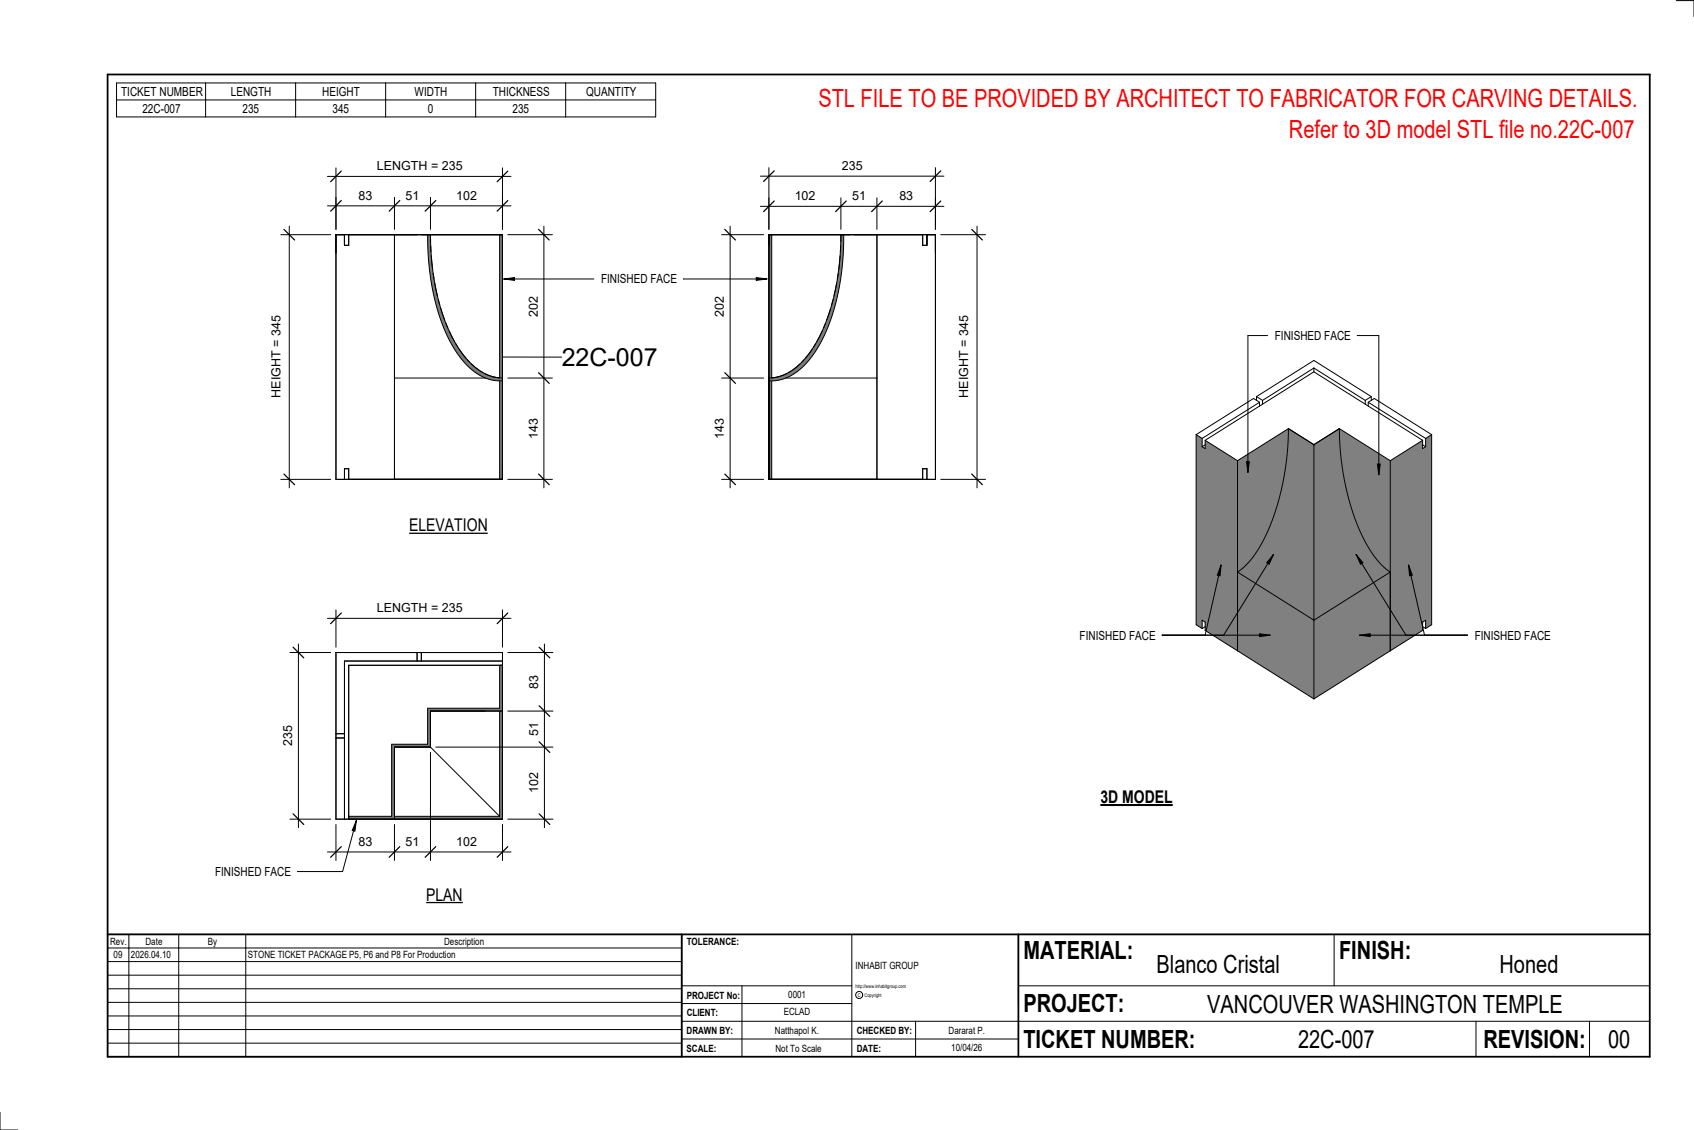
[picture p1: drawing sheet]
<svg xmlns="http://www.w3.org/2000/svg" width="914mm" height="610mm" viewBox="0 0 914 610" stroke-linecap="round" stroke-linejoin="round" font-family="sans-serif">
<g fill="#808080">
<path d="M709 335l41-26v42l-41 26z"/>
<path d="M709 240l14-9a129 129 0 0 0 18 68l4 5 5 5-41 26z"/>
<path d="M668 309l41 26v42l-41-26z"/>
<path d="M695 231l14 9v95l-41-26a59 59 0 0 0 19-30 147 147 0 0 0 8-48z"/>
<path d="M750 249l18-11v4l2-1v-4l3-3v103l-3 2v-4l-2 1v4l-18 11z"/>
<path d="M723 231l27 18v60a59 59 0 0 1-19-30 147 147 0 0 1-8-48z"/>
<path d="M668 249l27-18a129 129 0 0 1-18 68l-4 5-5 5z"/>
<path d="M646 234l3 3v4l2 1v-4l17 11v102l-17-11v-4l-2-1v4l-3-2z"/>
</g>
<g fill="none" stroke="#000" stroke-width=".54">
<path d="M709 199v2M709 199l28 17M709 199l-27 17M678 214l31-20 31 20M678 214l4 2M678 214v2M680 217l-31 20M680 217l-3-2-31 19M680 217v2M682 216v2M709 201l59 37M709 201l-58 37"/>
<path d="M737 216v2M739 217l3-2 31 19M739 217l31 20M739 217v2M740 214l-3 2M740 214v2M646 234v103l3 2M646 234l3 3M649 237v4M651 238l17 11M651 238v4l-2-1M651 240l-2 1"/>
<path d="M695 231a129 129 0 0 1-18 68l-4 5-5 5 41 26M695 231l14 9M695 231l-27 18M709 240v95M709 240h.1M723 231a129 129 0 0 0 18 68l5 6 4 4-41 26M723 231l-14 9M723 231l27 18M768 238l-18 11M768 238v4l2-1M768 240l2 1M770 237v4"/>
<path d="M773 234v103l-3 2M773 234l-3 3M668 249v102M750 249v102M649 339v-4l2 1v4l58 37M651 338l-2 1M709 335v42M768 338l2 1M770 339v-4l-2 1v4l-59 37"/>
</g>
<g fill="#7c7c7c">
<path d="M454 127h1a117 117 0 0 1-15 63 29 29 0 0 1-25 15v-1a31 31 0 0 0 25-18 119 119 0 0 0 14-59z"/>
<path d="M415 205v54h2v-54zM415 127v77h2v-77z"/>
</g>
<g fill="none" stroke="#000" stroke-width=".54">
<path d="M415 127h90v132h-90zM417 127v77M453 138v7M454 133v3M454 130v-3a112 112 0 0 1-17 64 28 28 0 0 1-22 13M455 127a117 117 0 0 1-15 63 29 29 0 0 1-25 15M498 127v5h2v-5M452 153l-2 7M452 148v3M444 179l-3 5M446 174l-1 3M448 166l-2 7"/>
<path d="M450 162l-1 2M432 196l-4 4M434 194l-1 2M438 188l-3 5M440 185l-1 2M417 205v54M424 204h49v-77v132M425 201l-8 3M427 200l-1 1M498 259v-6h2v6"/>
</g>
<g fill="#7c7c7c">
<path d="M231 127h1a112 112 0 0 0 18 64 28 28 0 0 0 21 13v1a27 27 0 0 1-23-13 110 110 0 0 1-17-62z"/>
<path d="M270 205v54h1v-54zM270 127v77h1v-77z"/>
</g>
<g fill="none" stroke="#000" stroke-width=".54">
<path d="M181 127h90v132h-90zM186 127v5h2v-5M231 127a117 117 0 0 0 15 63 29 29 0 0 0 25 15M232 130v-3a112 112 0 0 0 18 64 28 28 0 0 0 21 13M232 133l1 3M233 138l1 7M270 127v77l-4-1M234 148v3M235 153l1 7M237 162v2M238 166l2 7M241 174l1 3"/>
<path d="M242 179l3 5M246 185l1 2M248 188l4 5M252 194l2 2M254 196l4 4M259 200l2 1M261 201l5 2M262 204h-49v-77v132M270 205v54M186 259v-6h2v6"/>
</g>
<g fill="#7c7c7c">
<path d="M213 440h57v-56h1v58h-58z"/>
<path d="M211 402h20v-20h39v-23h1v25h-39v19h-19v39h-25v-2h23z"/>
</g>
<g fill="none" stroke="#000" stroke-width=".54">
<path d="M410 111h100M415 107v17M454 107v17M473 107v17M505 107v17M181 352h90v90h-90zM225 352v5M227 352v5M270 359v23h-39v20h-20v38h-23M271 359h-83v83M271 357h-85v85M181 398h5"/>
<path d="M181 396h5M232 384h37M232 384v19M232 384h39M270 384v56M213 403v37M213 403h19M213 403v39M232 403l38 37M213 440h57"/>
</g>
<path d="M418 108l-6 6M457 108l-6 6M476 108l-6 6M508 108l-6 6" fill="none" stroke="#000" stroke-width=".67"/>
<g fill="#fff">
<path d="M429 102h11v7h-11z"/>
<path d="M460 102h7v7h-7z"/>
<path d="M485 102h8v7h-8z"/>
</g>
<path d="M410 95h100M415 90v34M505 90v34" fill="none" stroke="#000" stroke-width=".54"/>
<path d="M418 92l-6 6M508 92l-6 6" fill="none" stroke="#000" stroke-width=".67"/>
<path d="M454 86h11v7h-11z" fill="#fff"/>
<path d="M390 127h22M394 122v141M390 204h22M390 259h22" fill="none" stroke="#000" stroke-width=".54"/>
<path d="M391 124l6 5M391 201l6 6M391 256l6 5" fill="none" stroke="#000" stroke-width=".67"/>
<g fill="#fff">
<path d="M385 160h7v11h-7z"/>
<path d="M385 226h7v11h-7z"/>
</g>
<path d="M508 127h24M527 122v141M508 259h24" fill="none" stroke="#000" stroke-width=".54"/>
<path d="M525 124l5 5M525 256l5 5" fill="none" stroke="#000" stroke-width=".67"/>
<path d="M517 170h7v45h-7z" fill="#fff"/>
<path d="M177 111h99M181 106v18M213 106v18M232 106v18M271 106v18" fill="none" stroke="#000" stroke-width=".54"/>
<path d="M184 108l-6 6M216 108l-6 6M235 108l-6 6M274 108l-6 6" fill="none" stroke="#000" stroke-width=".67"/>
<g fill="#fff">
<path d="M193 102h8v7h-8z"/>
<path d="M219 102h7v7h-7z"/>
<path d="M246 102h11v7h-11z"/>
</g>
<path d="M177 95h99M181 91v33M271 91v33" fill="none" stroke="#000" stroke-width=".54"/>
<path d="M184 92l-6 6M274 92l-6 6" fill="none" stroke="#000" stroke-width=".67"/>
<path d="M203 86h46v7h-46z" fill="#fff"/>
<path d="M274 127h24M294 122v141M274 204h24M274 259h24" fill="none" stroke="#000" stroke-width=".54"/>
<path d="M291 124l5 5M291 201l5 6M291 256l5 5" fill="none" stroke="#000" stroke-width=".67"/>
<g fill="#fff">
<path d="M284 226h8v11h-8z"/>
<path d="M284 160h8v11h-8z"/>
</g>
<path d="M152 127h26M156 122v141M152 259h27" fill="none" stroke="#000" stroke-width=".54"/>
<path d="M153 124l6 5M153 256l6 5" fill="none" stroke="#000" stroke-width=".67"/>
<path d="M145 170h8v45h-8z" fill="#fff"/>
<path d="M271 193h32" fill="none" stroke="#000" stroke-width=".54"/>
<path d="M303 185h52v15h-52z" fill="#fff"/>
<path d="M274 352h24M294 347v100M274 384h24M235 403h63M274 442h24" fill="none" stroke="#000" stroke-width=".54"/>
<path d="M291 349l6 6M291 381l6 5M291 400l6 6M291 439l6 6" fill="none" stroke="#000" stroke-width=".67"/>
<g fill="#fff">
<path d="M284 417h8v11h-8z"/>
<path d="M284 390h8v7h-8z"/>
<path d="M284 364h8v7h-8z"/>
</g>
<path d="M232 406v58M177 460h99M181 445v19M213 445v19M271 445v19" fill="none" stroke="#000" stroke-width=".54"/>
<path d="M184 457l-6 5M216 457l-6 5M235 457l-6 5M274 457l-6 5" fill="none" stroke="#000" stroke-width=".67"/>
<g fill="#fff">
<path d="M193 450h8v8h-8z"/>
<path d="M219 450h7v8h-7z"/>
<path d="M246 450h11v8h-11z"/>
</g>
<path d="M156 352h22M161 347v100M156 442h22" fill="none" stroke="#000" stroke-width=".54"/>
<path d="M158 349l6 6M158 439l6 6" fill="none" stroke="#000" stroke-width=".67"/>
<path d="M152 391h7v11h-7z" fill="#fff"/>
<path d="M177 334h99M181 329v20M271 329v20" fill="none" stroke="#000" stroke-width=".54"/>
<path d="M184 331l-6 5M274 331l-6 5" fill="none" stroke="#000" stroke-width=".67"/>
<path d="M203 324h46v8h-46z" fill="#fff"/>
<g fill="none" stroke="#000" stroke-width=".54">
<path d="M905 0h9v9M460 504v66M720 504v28M891 504h-341v37M368 532h92M401 532v38M550 532h341M368 551h523M368 541h92M494 551v19M797 551v19M858 551v19"/>
<path d="M368 561h182M0 600v10h10"/>
<circle cx="464" cy="537" r="1.9"/>
</g>
<path d="M58 40h833v530h-833zM58 504h833M368 504v66M550 504v66" fill="none" stroke="#000" stroke-width=".96"/>
<g fill="#fff">
<path d="M652 534h192v15h-192z"/>
<path d="M513 562h17v6h-17z"/>
<path d="M425 533h10v6h-10z"/>
<path d="M423 543h15v6h-15z"/>
<path d="M418 553h24v6h-24z"/>
<path d="M624 513h68v15h-68z"/>
<path d="M809 513h33v15h-33z"/>
<path d="M512 553h20v6h-20z"/>
<path d="M701 553h41v15h-41z"/>
<path d="M442 45h443v16h-443z"/>
<path d="M868 553h12v15h-12z"/>
<path d="M61 512h5v6h-5z"/>
</g>
<g fill="none" stroke="#000" stroke-width=".54">
<path d="M63 45h291v18h-291zM63 54h291M111 45v18M160 45v18M208 45v18M257 45v18M305 45v18M58 504h310v66h-310zM58 519h310M58 511h310M70 504v66M96 504v66"/>
<path d="M133 504v66M58 533h310M58 526h310M58 555h310M58 548h310M58 541h310M58 563h310"/>
</g>
<path d="M221 278h42v11h-42z" fill="#fff"/>
<path d="M221 288h42" fill="none" stroke="#000" stroke-width=".69" stroke-linecap="butt"/>
<path d="M230 477h20v11h-20z" fill="#fff"/>
<path d="M230 487h20" fill="none" stroke="#000" stroke-width=".69" stroke-linecap="butt"/>
<path d="M594 424h39v12h-39z" fill="#fff"/>
<path d="M594 434h39" fill="none" stroke="#000" stroke-width="1.1" stroke-linecap="butt"/>
<path d="M696 62h188v15h-188z" fill="#fff"/>
<path d="M192 443v5h-2zM192 443l-7 27h-24" fill="none" stroke="#000" stroke-width=".54"/>
<path d="M192 443v5h-2z" fill="#000"/>
<path d="M116 466h41v8h-41z" fill="#fff"/>
<path d="M272 151l6-1v1zM272 151h49M369 151h45M408 150l6 1h-6z" fill="none" stroke="#000" stroke-width=".54"/>
<path d="M272 151l6-1v1zM408 150l6 1h-6z" fill="#000"/>
<path d="M324 147h41v7h-41z" fill="#fff"/>
<path d="M687 299l-2 5h-1zM687 299l-26 44M659 305v6l-2-1zM659 305l-8 38M627 343h59M680 342l6 1h-6z" fill="none" stroke="#000" stroke-width=".54"/>
<path d="M687 299l-2 5h-1zM659 305v6l-2-1zM680 342l6 1h-6z" fill="#000"/>
<path d="M583 339h40v8h-40z" fill="#fff"/>
<path d="M684 181h-10v74M733 181h11v75M673 249h1v6zM744 250h1l-1 6z" fill="none" stroke="#000" stroke-width=".54"/>
<path d="M673 249h1v6zM744 250h1l-1 6z" fill="#000"/>
<path d="M688 177h41v8h-41z" fill="#fff"/>
<path d="M732 299l4 5h-2zM760 305l2 5-1 1zM734 343l6-1v1z" fill="#000"/>
<path d="M732 299l4 5h-2zM732 299l27 44M760 305l2 5-1 1zM760 305l9 38M734 343l6-1v1zM734 343h58" fill="none" stroke="#000" stroke-width=".54"/>
<path d="M796 339h41v8h-41z" fill="#fff"/>
<g font-size="13.5" fill="#f00">
<text x="442" y="58">STL FILE TO BE PROVIDED BY ARCHITECT TO FABRICATOR FOR CARVING DETAILS.</text>
<text x="696" y="75">Refer to 3D model STL file no.22C-007</text>
</g>
<g font-size="13.5">
<text x="303" y="197">22C-007</text>
<text x="552" y="517">MATERIAL:</text>
<text x="723" y="517">FINISH:</text>
<text x="624" y="525">Blanco Cristal</text>
<text x="809" y="525">Honed</text>
<text x="552" y="546">PROJECT:</text>
<text x="652" y="546">VANCOUVER WASHINGTON TEMPLE</text>
<text x="552" y="565">TICKET NUMBER:</text>
<text x="701" y="565">22C-007</text>
<text x="801" y="565">REVISION:</text>
<text x="868" y="565">00</text>
</g>
<g font-size="9.4">
<text x="221" y="287">ELEVATION</text>
<text x="594" y="433">3D MODEL</text>
<text x="230" y="486">PLAN</text>
</g>
<g font-size="6.7">
<text x="65" y="52">TICKET NUMBER</text>
<text x="125" y="52">LENGTH</text>
<text x="174" y="52">HEIGHT</text>
<text x="224" y="52">WIDTH</text>
<text x="266" y="52">THICKNESS</text>
<text x="316" y="52">QUANTITY</text>
<text x="77" y="61">22C-007</text>
<text x="131" y="61">235</text>
<text x="179" y="61">345</text>
<text x="231" y="61">0</text>
<text x="277" y="61">235</text>
<text x="203" y="92">LENGTH = 235</text>
<text x="454" y="92">235</text>
<text x="193" y="108">83</text>
<text x="219" y="108">51</text>
<text x="246" y="108">102</text>
<text x="429" y="108">102</text>
<text x="460" y="108">51</text>
<text x="485" y="108">83</text>
<text x="324" y="153">FINISHED FACE</text>
<text x="290" y="171" transform="rotate(-90 290 171)">202</text>
<text x="391" y="171" transform="rotate(-90 391 171)">202</text>
<text x="688" y="183">FINISHED FACE</text>
<text x="151" y="215" transform="rotate(-90 151 215)">HEIGHT = 345</text>
<text x="523" y="215" transform="rotate(-90 523 215)">HEIGHT = 345</text>
<text x="290" y="237" transform="rotate(-90 290 237)">143</text>
<text x="391" y="237" transform="rotate(-90 391 237)">143</text>
<text x="203" y="330">LENGTH = 235</text>
<text x="583" y="345">FINISHED FACE</text>
<text x="796" y="345">FINISHED FACE</text>
<text x="291" y="371" transform="rotate(-90 291 371)">83</text>
<text x="291" y="397" transform="rotate(-90 291 397)">51</text>
<text x="158" y="402" transform="rotate(-90 158 402)">235</text>
<text x="291" y="428" transform="rotate(-90 291 428)">102</text>
<text x="193" y="456">83</text>
<text x="219" y="456">51</text>
<text x="246" y="456">102</text>
<text x="116" y="473">FINISHED FACE</text>
</g>
<g font-size="5.4">
<text x="59" y="510">Rev.</text>
<text x="79" y="510">Date</text>
<text x="112" y="510">By</text>
<text x="240" y="510">Description</text>
<text x="371" y="510">TOLERANCE:</text>
<text x="61" y="517">09</text>
<text x="71" y="517">2026.04.10</text>
<text x="134" y="517">STONE TICKET PACKAGE P5, P6 and P8 For Production</text>
<text x="462" y="523">INHABIT GROUP</text>
<text x="371" y="539">PROJECT No:</text>
<text x="425" y="538">0001</text>
<text x="371" y="548">CLIENT:</text>
<text x="423" y="548">ECLAD</text>
<text x="371" y="558">DRAWN BY:</text>
<text x="418" y="558">Natthapol K.</text>
<text x="462" y="558">CHECKED BY:</text>
<text x="512" y="558">Dararat P.</text>
<text x="371" y="567">SCALE:</text>
<text x="419" y="567">Not To Scale</text>
<text x="462" y="567">DATE:</text>
<text x="513" y="567">10/04/26</text>
</g>
<g font-size="2.7">
<text x="462" y="533">http://www.inhabitgroup.com</text>
<text x="463" y="538">C</text>
<text x="467" y="538">Copyright</text>
</g>
</svg>
